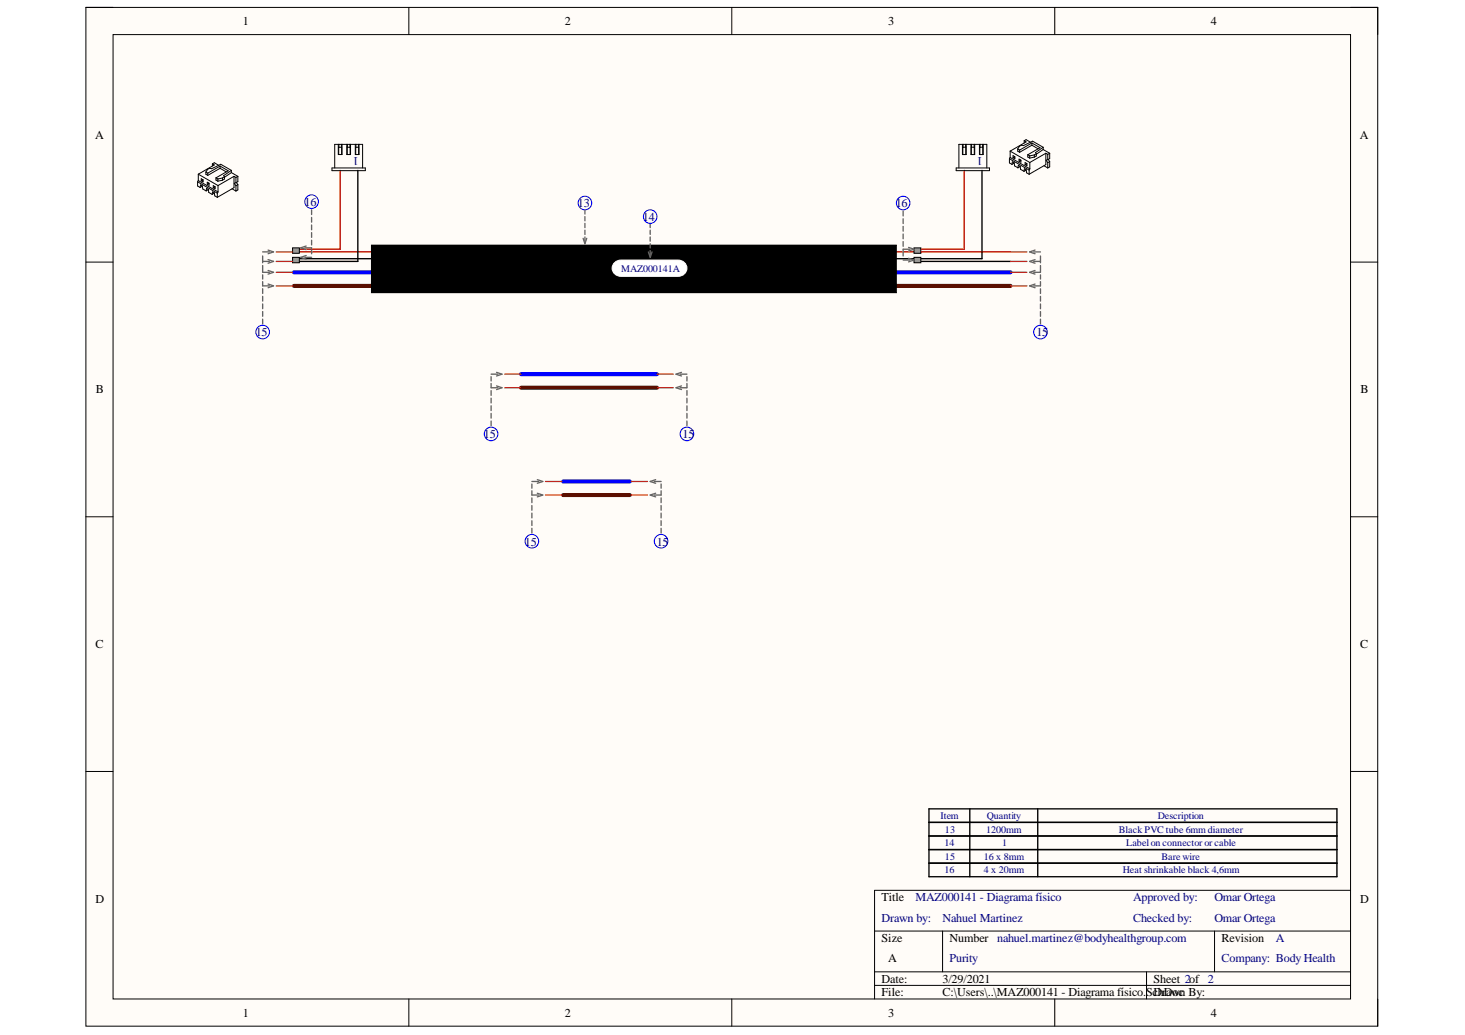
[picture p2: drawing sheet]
<svg xmlns="http://www.w3.org/2000/svg" width="297mm" height="210mm" viewBox="0 0 297 210" stroke-linecap="round" stroke-linejoin="round" font-family="sans-serif">
<path d="M17.4 1.5h261.9v206.6h-261.9z" fill-rule="evenodd" fill="#fffcf8"/>
<path d="M17.4 1.5h261.9v206.6h-261.9z" fill="none" stroke="#000" stroke-width=".2"/>
<path d="M22.9 7h250.9v195.6h-250.9z" fill-rule="evenodd" fill="#fffcf8"/>
<g fill="none" stroke="#000" stroke-width=".2">
<path d="M17.4 1.5h5.5M22.9 7h250.9v195.6h-250.9zM82.9 1.5v5.5M148.4 1.5v5.5M213.9 1.5v5.5M273.8 1.5h5.5v5.5M40.1 36.9l4 2.3M40.1 36.9v.8l.5 .3M40.2 35.3l4 2.3M40.2 35.3v1.3M40.2 36.6l4 2.3M40.2 36.6l-.1 .3"/>
<path d="M40.6 38l.1-.5 .3 .2 .1 .6 .7 .4M40.8 36.2l.4 .3v.4l-.4-.2zM41 37.8l-.4 .2M41.1 36.5l-.3 .2M41.1 36.5l.1 .1M41.1 36.4v.1M41.7 34.9v.4l.4 .3M41.7 34.9l.4 .2M41.8 38.7l.1-.5 .3 .2 .1 .6 .7 .4M42 37l.4 .2v.4l-.4-.2zM42.1 35.1v.5M42.2 38.5l-.4 .2"/>
<path d="M42.3 37.2l-.3 .2M42.3 37.2l.1 .1M42.3 37.1v.1M43 39.4l.1-.5 .4 .2v.6l.6 .3M43.1 33.2l.3 .3-3.2 1.8M43.1 33.2l.3-.2 .9 .5M43.1 33.2v.5M43.2 37.7l.4 .2v.4l-.4-.2zM43.5 39.2l-.5 .2M43.5 37.9l-.3 .2M43.5 37.9l.1 .1M43.5 37.8v.1"/>
<path d="M43.8 36.1v.4l.4 .2M43.8 36.1l.4 .2M44.1 39.2v.8M44.2 36.3v.4M44.2 38.9l-.1 .3M44.2 37.6v1.3M44.6 33.7l1.7 .9-2.5 1.5M44.6 34.1l-2.5 1.5M44.6 34.1l1.3 .8M44.6 33.7l-2.5 1.4M44.6 33.7v.4M45.1 36.6l-.9 .1"/>
<path d="M45.1 36.1l-.9 .2M45.1 36.1v.5M45.5 35.9v.4l-.4 .3M45.5 35.9l-.4 .2M46.9 35l1.3 .8M46.9 35l-1.4 1M46.9 34.6l-2.1-1.3-1.9 .9-.4-.1-.4 .3-.4 .5M46.9 34.6l-1.5 1 .1 .3M46.9 34.6v.4M47.1 38.3l.7 .4M47.4 35.8l.4 .2M47.4 35.8l-3.2 1.8"/>
<path d="M47.4 35.8v2.3l-3.3 1.9M47.8 36v1.1M47.8 37.7v1M47.8 37.1l-.3 .1 .3 .5M47.9 37l.3 .4M48.2 35.8l-.4 .2M48.2 35.8v1l-.4 .3M48.2 37.4v1.1l-.4 .2M48.2 37.4l-.4 .3M204.7 32.2l4 2.3M204.7 32.2v.8l.5 .3M204.8 30.7l4 2.3"/>
<path d="M204.8 30.7v1.2M204.8 31.9l4 2.3M204.8 31.9l-.1 .3M205.4 31.6l.4 .2v.4l-.4-.2zM205.6 33l.1 .6 .7 .4M205.6 33l-.3-.2-.1 .5M205.6 33.1l-.4 .2M205.7 31.8l.1 .1M205.7 31.8l-.3 .2M205.7 31.7v.1M206.4 30.2v.5l.3 .2M206.4 30.2l.3 .2"/>
<path d="M206.6 32.3l.4 .2v.4l-.4-.2zM206.7 30.4v.5M206.8 33.7l-.3-.2-.1 .5M206.8 33.7l.1 .6 .7 .4M206.8 33.8l-.4 .2M206.9 32.5l-.3 .2M206.9 32.5l.1 .1M206.9 32.4v.1M207.6 34.7l.1-.5 .4 .2v.6l.6 .3M207.7 28.5l.4 .3-3.3 1.9M207.7 28.5l.4-.2 .8 .5M207.7 28.5v.5"/>
<path d="M207.9 33l.3 .2v.4l-.3-.2zM208.1 34.5l-.5 .2M208.1 33.2l-.2 .2M208.1 33.2l.1 .1M208.1 33.1v.1M208.4 31.4v.4l.4 .3M208.4 31.4l.4 .2M208.7 34.5v.8M208.8 31.6v.5M208.8 34.2l-.1 .3M208.8 33v1.2M209.2 29.4l-2.5 1.5"/>
<path d="M209.2 29.4l1.3 .8M209.2 29l1.7 1-2.5 1.4M209.2 29l-2.5 1.4M209.2 29v.4M209.7 31.9l-.9 .2M209.7 31.4l-.9 .2M209.7 31.4v.5M210.1 31.2v.4l-.4 .3M210.1 31.2l-.4 .2M211.5 30.3l-1.4 1M211.5 30.3l1.3 .8M211.5 29.9l-2.1-1.3-1.9 .9-.4-.1-.4 .3-.3 .5"/>
<path d="M211.5 29.9l-1.5 1 .1 .3M211.5 29.9v.4M211.7 33.6l.7 .5M212 31.1l.4 .2M212 31.1l-3.2 1.9M212 31.1v2.3l-3.3 1.9M212.4 31.3v1.1M212.4 33v1.1M212.4 32.4l-.3 .1 .3 .5M212.5 32.3l.3 .5M212.8 31.1l-.4 .2M212.8 31.1v1.1l-.4 .2"/>
<path d="M212.8 32.8v1l-.4 .3M212.8 32.8l-.4 .2M17.4 53.2h5.5M273.8 53.2h5.5M17.4 104.8h5.5M273.8 104.8h5.5M17.4 156.5h5.5M273.8 156.5h5.5M177.3 188.8h96.5M177.3 197.1h96.5M177.3 199.8h96.5M191.1 188.8v8.3"/>
<path d="M232.5 197.1v5.5M246.3 188.8v8.3M273.8 180.6h-96.5v22M82.9 202.6v5.5M148.4 202.6v5.5M213.9 202.6v5.5M279.3 202.6v5.5"/>
</g>
<path d="M72.6 34.6v18.4h-11.9M199.1 34.6v17.9h-12.4M60.7 52.5h124.9M186.7 53h18.2M188.4 164h82.7v2.8h-82.7zM196.6 164v2.8M210.4 164v2.8" fill="none" stroke="#000" stroke-width=".27"/>
<path d="M59.6 55.2h145.3" fill="none" stroke="#00f" stroke-width=".82"/>
<path d="M59.6 58h145.3" fill="none" stroke="#5b0f00" stroke-width=".82"/>
<path d="M69 34.6v15.9h-8.3M195.5 34.6v15.9h-8.8M60.7 51.1h124.6M186.7 51.1h18.2" fill="none" stroke="#f00" stroke-width=".27"/>
<path d="M59.3 52.2h1.4v1.1h-1.4z" fill-rule="evenodd" fill="#999"/>
<path d="M59.3 52.2h1.4v1.1h-1.4z" fill="none" stroke="#000" stroke-width=".2"/>
<path d="M59.3 50.3h1.4v1.1h-1.4z" fill-rule="evenodd" fill="#999"/>
<path d="M59.3 50.3h1.4v1.1h-1.4zM75.3 49.7h106.4v9.7h-106.4z" fill="none" stroke="#000" stroke-width=".2"/>
<path d="M75.3 49.7h106.4v9.7h-106.4z" fill-rule="evenodd" fill="#000"/>
<path d="M185.3 50.3h1.4v1.1h-1.4z" fill-rule="evenodd" fill="#999"/>
<path d="M185.3 50.3h1.4v1.1h-1.4z" fill="none" stroke="#000" stroke-width=".2"/>
<path d="M185.3 52.2h1.4v1.1h-1.4z" fill-rule="evenodd" fill="#999"/>
<g fill="none" stroke="#000" stroke-width=".2">
<path d="M67.3 34.1h6.8v.5h-6.8zM67.9 34.1v-4.8h5.6v4.8M68.6 29.3v2h.7v-2M68.7 29.3v.6M69.2 29.3l.1 2M69.3 29.9h-.6v1.4M70.3 29.3v2h.8v-2M70.4 29.3v.6M71 29.3v2M71 29.9h-.6v1.4M72 29.3v2h.8v-2M72.2 29.3v.6"/>
<path d="M72.7 29.3v2M72.7 29.9h-.6v1.4M193.9 34.1h6.7v.5h-6.7zM194.4 34.1v-4.8h5.7v4.8M195.1 29.3v2h.8v-2M195.2 31.3v-1.4h.6v1.4M195.3 29.3v.6M195.8 29.3v.6M196.9 29.3v2h.7v-2M196.9 31.3v-1.4h.6v1.4M197 29.3v.6M197.5 29.3v.6"/>
<path d="M198.6 29.3v2h.8v-2M198.7 31.3v-1.4h.6v1.4M198.7 29.3v.6M199.2 29.3v.6M185.3 52.2h1.4v1.1h-1.4z"/>
</g>
<path d="M124.6 53.2l.8-.4 .5-.1h11.6a1.66 1.66 0 0 1 1.8 1.7 1.66 1.66 0 0 1-1.8 1.6h-11.6a1.65 1.65 0 0 1-1.6-.9 1.65 1.65 0 0 1 .3-1.9z" fill="#fff"/>
<path d="M124.6 53.2l.8-.4 .5-.1h11.6a1.66 1.66 0 0 1 1.8 1.7 1.66 1.66 0 0 1-1.8 1.6h-11.6a1.65 1.65 0 0 1-1.6-.9 1.65 1.65 0 0 1 .3-1.9z" fill="none" stroke="#fff" stroke-width=".2"/>
<g fill="none" stroke="#646464" stroke-width=".27">
<path d="M53.3 51.9v1.4M53.3 53.8v1.4h1.3M53.3 55.7v.9M53.3 57.1v.9h1.3M53.3 58.6v.9M53.3 51.1h1.3M53.3 53h1.3M54.4 57.6l1.1 .4-1.1 .3M54.4 50.7l1.1 .4-1.1 .4M54.4 52.7l1.1 .3-1.1 .4M54.4 54.9l1.1 .3-1.1 .4M61.8 50.3h1.4v1.2"/>
<path d="M61.8 52.2h1.4M62.1 49.9l-1.1 .4 1.1 .3M62.1 51.8l-1.1 .4 1.1 .4M63.2 42.6v.9M63.2 44.1v1M63.2 45.6v1M63.2 47.2v.9M63.2 48.7v1M118.2 48.3l.4 1.1 .4-1.1M118.6 42.6v.8M118.6 43.9v.9M118.6 45.3v.9"/>
<path d="M118.6 46.7v.8M118.6 48.1v.8M131.5 51.1l.3 1.1 .4-1.1M131.8 45.3v.9M131.8 46.7v.8M131.8 48.1v.8M131.8 49.4v.9M131.8 50.8v.9M183.1 42.8v1M183.1 44.4v.9M183.1 45.9v1M183.1 47.5v.9"/>
<path d="M183.1 49v1M183.1 52.7h1.4M184.2 50.2l1.1 .3-1.1 .4M184.2 52.4l1.1 .3-1.1 .4M184.5 50.5h-1.4v1.4M209.6 51.1h1.4M209.6 53h1.4M209.9 57.6l-1.1 .4 1.1 .4M209.9 50.7l-1.1 .4 1.1 .4M209.9 52.7l-1.1 .3 1.1 .4M209.9 54.9l-1.1 .3 1.1 .4M211 57.1v.9h-1.4"/>
<path d="M211 53.9v1.3h-1.4M211 51.9v1.4M211 55.7v.9M211 58.6v.9M53.3 60.1v1M53.3 61.6v1M53.3 63.2v.9M53.3 64.7v1M99.6 77.8v.8h1.4M99.6 75.9h1.4M99.6 76.4v.9M99.6 79.2v1"/>
<path d="M100.7 78.3l1.1 .3-1.1 .4M100.7 75.5l1.1 .4-1.1 .3M137.9 75.9h1.4M138.2 78.3l-1.1 .3 1.1 .4M138.2 75.5l-1.1 .4 1.1 .3M139.3 76.4v.9M139.3 77.8v.8h-1.4M139.3 79.2v1M211 60.1v1M211 61.6v1M211 63.2v1M211 64.7v1"/>
<path d="M99.6 80.8v.9M99.6 82.3v1M99.6 83.8v1M99.6 85.4v.9M107.8 99.5v.9h1.4M107.8 97.6h1.4M107.8 98.2v.8M108.9 97.3l1.2 .3-1.2 .4M132.7 97.6h1.3M132.9 97.3l-1.1 .3 1.1 .4M134 98.2v.8M134 99.5v.9h-1.3"/>
<path d="M139.3 80.8v.9M139.3 82.3v1M139.3 83.8v1M139.3 85.4v.9M107.8 101v.9M107.8 102.5v1M107.8 104.1v.9M107.8 105.6v1M107.8 107.1v1M108.9 100l1.2 .4-1.2 .4M132.9 100l-1.1 .4 1.1 .4M134 101v.9"/>
<path d="M134 102.5v1M134 104.1v.9M134 105.6v1M134 107.1v1"/>
</g>
<g fill="none" stroke="#00f" stroke-width=".2">
<circle cx="63.2" cy="40.9" r="1.38"/>
<circle cx="118.6" cy="41.2" r="1.38"/>
<circle cx="131.8" cy="43.9" r="1.38"/>
<circle cx="183.1" cy="41.2" r="1.38"/>
<circle cx="53.3" cy="67.3" r="1.38"/>
<circle cx="211" cy="67.3" r="1.38"/>
<circle cx="99.6" cy="88" r="1.38"/>
<circle cx="139.3" cy="88" r="1.38"/>
<circle cx="107.8" cy="109.8" r="1.38"/>
<circle cx="134" cy="109.8" r="1.38"/>
</g>
<g fill="none" stroke="#b45f06" stroke-width=".27">
<path d="M56 51.1h3.3M56 53h3.3M56 55.2h3.3M56 58h3.3M204.9 51.1h3.3M204.9 53h3.3M204.9 55.2h3.3M204.9 58h3.3M102.3 75.9h3.3M102.3 78.6h3.3M133.2 75.9h3.3M133.2 78.6h3.3"/>
<path d="M110.6 97.6h3.3M128 97.6h3.3M110.6 100.4h3.3M128 100.4h3.3"/>
</g>
<path d="M105.6 75.9h27.6M114.2 97.6h13.5" fill="none" stroke="#00f" stroke-width=".82"/>
<path d="M105.6 78.6h27.6M114.2 100.4h13.5" fill="none" stroke="#5b0f00" stroke-width=".82"/>
<path d="M188.4 175.1h82.7M188.4 166.8h82.7v11h-82.7zM188.4 172.3h82.7M188.4 169.5h82.7M196.6 166.8v11M210.4 166.8v11" fill="none" stroke="#000" stroke-width=".27"/>
<g font-size="2.5">
<text x="49.2" y="5.1">1</text>
<text x="114.5" y="5.1">2</text>
<text x="180.1" y="5.1">3</text>
<text x="245.5" y="5.1">4</text>
<text x="19.3" y="28.1">A</text>
<text x="275.7" y="28.1">A</text>
<text x="19.5" y="79.8">B</text>
<text x="275.9" y="79.8">B</text>
<text x="19.4" y="131.5">C</text>
<text x="275.8" y="131.5">C</text>
<text x="19.4" y="183.1">D</text>
<text x="178.7" y="182.8">Title</text>
<text x="275.8" y="183.1">D</text>
<text x="178.7" y="191">Size</text>
<text x="192.5" y="191">Number nahuel.martinez@bodyhealthgroup.com</text>
<text x="247.7" y="191">Revision</text>
<text x="180.1" y="195.2">A</text>
<text x="178.7" y="199.3">Date:</text>
<text x="178.7" y="202.1">File:</text>
<text x="191.1" y="199.3">3/29/2021</text>
<text x="191.1" y="202.1">C:\Users\..\MAZ000141 - Diagrama físico.ScDrawn By:</text>
<text x="233.9" y="199.3">Sheet 2of 2</text>
<text x="234.8" y="202.1">hDoc</text>
<text x="49.2" y="206.2">1</text>
<text x="114.5" y="206.2">2</text>
<text x="180.1" y="206.2">3</text>
<text x="245.5" y="206.2">4</text>
</g>
<g font-size="2.5" fill="#000080">
<text x="72.7" y="31.8" transform="rotate(-180 72.7 31.8)">1</text>
<text x="199.3" y="31.8" transform="rotate(-180 199.3 31.8)">1</text>
<text x="61.8" y="41.8">16</text>
<text x="117.2" y="42">13</text>
<text x="130.4" y="44.8">14</text>
<text x="181.6" y="42">16</text>
<text x="51.9" y="68.2">15</text>
<text x="210.1" y="68.2">15</text>
<text x="98.1" y="88.8">15</text>
<text x="138.4" y="88.8">15</text>
<text x="106.4" y="110.6">15</text>
<text x="133.1" y="110.6">15</text>
<text x="185.6" y="182.8">MAZ000141 - Diagrama físico</text>
<text x="229.8" y="182.8">Approved by:</text>
<text x="246.2" y="182.8">Omar Ortega</text>
<text x="178.7" y="187">Drawn by:</text>
<text x="191.1" y="187">Nahuel Martinez</text>
<text x="229.8" y="187">Checked by:</text>
<text x="246.2" y="187">Omar Ortega</text>
<text x="258.7" y="191">A</text>
<text x="192.5" y="195.2">Purity</text>
<text x="247.7" y="195.2">Company: Body Health</text>
</g>
<g font-size="2" fill="#000080">
<text x="126" y="55.1">MAZ000141A</text>
<text x="190.7" y="166.1">Item</text>
<text x="200.1" y="166.1">Quantity</text>
<text x="234.7" y="166.1">Description</text>
<text x="191.5" y="171.6">14</text>
<text x="191.6" y="168.9">13</text>
<text x="200" y="168.9">1200mm</text>
<text x="203.2" y="171.6">1</text>
<text x="226.9" y="168.9">Black PVC tube 6mm diameter</text>
<text x="228.3" y="171.6">Labelon connector or cable</text>
<text x="191.5" y="177.1">16</text>
<text x="191.6" y="174.4">15</text>
<text x="199.5" y="177.1">4 x 20mm</text>
<text x="199.5" y="174.4">16 x 8mm</text>
<text x="227.6" y="177.1">Heat shrinkable black 4,6mm</text>
<text x="235.5" y="174.4">Bare wire</text>
</g>
</svg>
